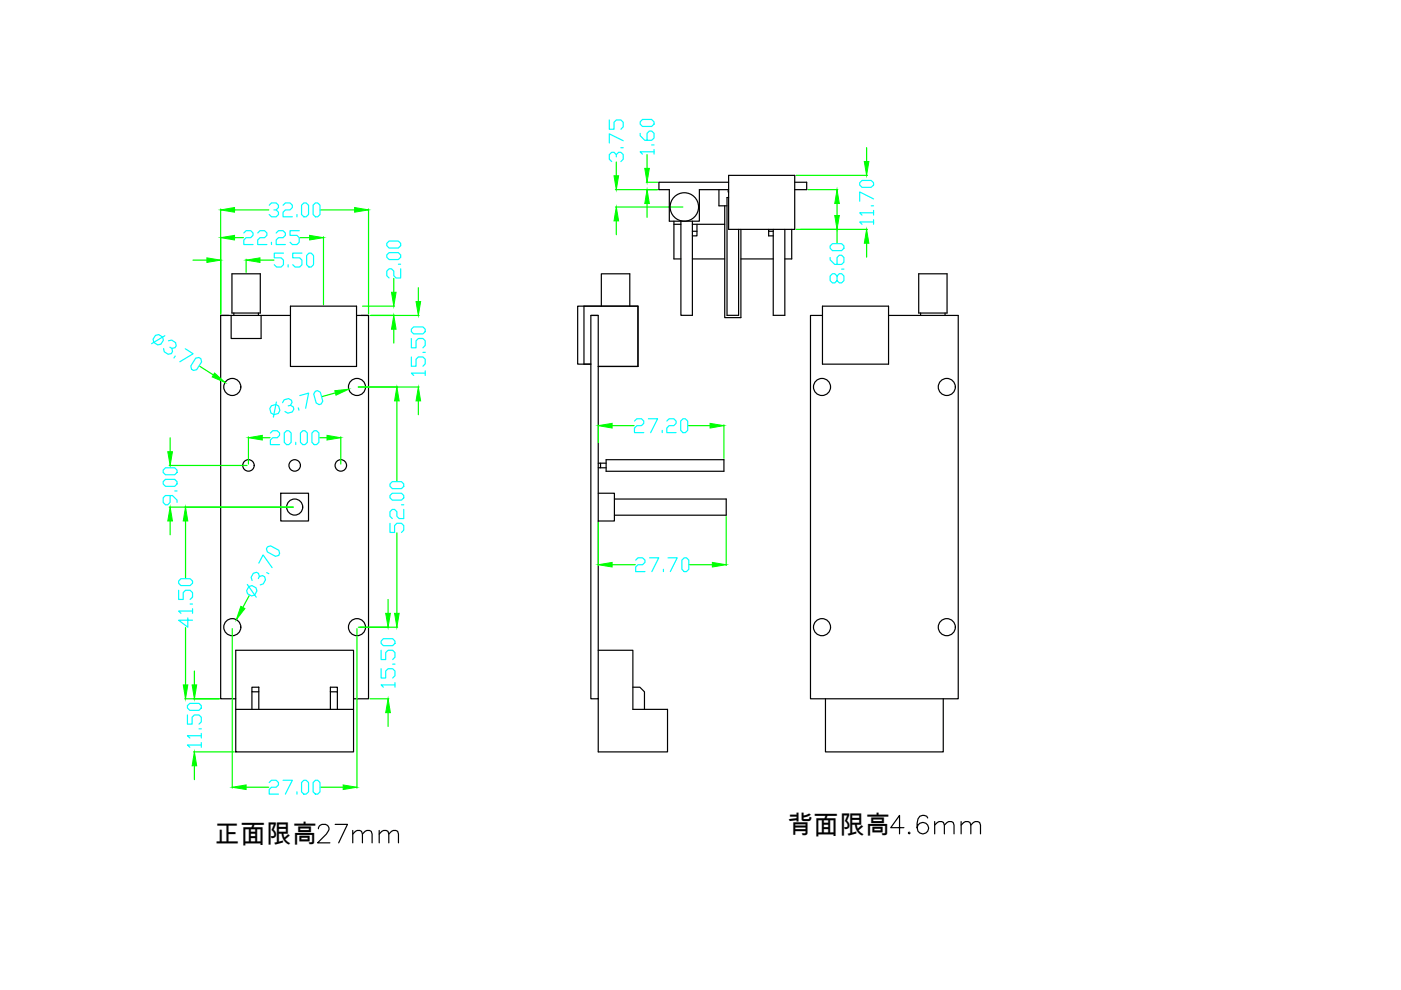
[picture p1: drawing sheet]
<svg xmlns="http://www.w3.org/2000/svg" width="297mm" height="210mm" viewBox="0 0 297 210" stroke-linecap="round" stroke-linejoin="round" font-family="sans-serif">
<!-- layer: 1 -->
<g fill="none" stroke="#000" stroke-width=".25">
<path d="M154.5 38.6h-14.8v1.6h2.2v6.7h6.4v-6.7h6.2M154.5 37.2h14v11.4h-14zM168.5 38.6h2.5v1.6h-2.5M49.2 58.1h6v8.3h-6zM142.9 46.9v8h1.5M142.9 47.6h1.5M144.4 46.9v20h2.4v-20M146.8 54.9h6.9M146.8 47.6h6.9M146.8 49h1M147.8 47.6v2.4h-1M152.4 40.2v3.4h1.7"/>
<path d="M153.7 43.6v23.7h3.4v-18.7M154.4 40.2l.1 .5M154.5 41.9h-.4v25h2.5v-18.3M157.1 54.9h6.8M163 48.6v.4h.9M163 49v1h.9M163.9 48.6v18.3h2.5v-18.3M167.9 48.6v6.3h-1.5M194.8 58.1h6v8.3h-6zM49 66.9h-2.2v81.3h3.2M49 66.9v4.9h6.4v-4.9M49 66.9h12.6"/>
<path d="M49.6 66.4v.5M54.8 66.4v.5M61.6 64.9h14v12.8h-14zM75.6 66.9h2.5v81.3h-3.1M122.5 64.9h12.8v12.8h-8.5h8.5v-12.8h-11.5v12.3h1.5h-2.8zM125.3 66.9h1.5v81.3h-1.5zM125.3 66.9h1.5M127.5 64.9v-6.8h6v6.8M174.4 66.9h-2.6v81.3h31.4v-81.3h-14.8M174.4 64.9h14v12.3h-14zM195.2 66.4v.5M200.4 66.4v.5"/>
<path d="M126.8 98.2h.5v1h-.5M127.3 98.2h1.2M127.3 99.2h1.2M128.5 97.5h25v2.4h-25zM59.5 104.6h5.9v5.9h-5.9zM126.8 104.6h3.5v5.9h-3.5M130.3 105.8h23.7v3.4h-23.7M126.8 137.9h7.4v12.5h7.3v9h-14.7v-11.2M50 150.4v-12.5h25v12.5M50 150.4h25v9h-25zM53.4 145.7h1.5v1h-1.5zM53.4 146.7v3.7"/>
<path d="M54.9 146.7v3.7M70 146.7h1.5v3.7M71.5 146.7v-1h-1.5v4.7M134.2 145.7h1.5l.9 1v3.7M175 148.2v11.2h25v-11.2"/>
<circle cx="145.1" cy="43.9" r="3"/>
<circle cx="49.3" cy="82" r="1.81"/>
<circle cx="52.7" cy="98.7" r="1.22"/>
<circle cx="62.5" cy="98.7" r="1.22"/>
<circle cx="72.3" cy="98.7" r="1.22"/>
<circle cx="75.7" cy="82" r="1.81"/>
<circle cx="174.3" cy="82" r="1.81"/>
<circle cx="200.7" cy="82" r="1.81"/>
<circle cx="62.5" cy="107.5" r="1.7"/>
<circle cx="49.3" cy="133" r="1.81"/>
<circle cx="75.7" cy="133" r="1.81"/>
<circle cx="174.3" cy="133" r="1.81"/>
<circle cx="200.7" cy="133" r="1.81"/>
</g>
<!-- layer: 0 -->
<g fill="none" stroke="#0f0" stroke-width=".25">
<path d="M137 38.6h2.4M168.8 37.2h15.1M183.7 31.3v2.9M40.9 55.2h3M46.8 44.3v22.3M49.7 44.5h7.3M52.2 55v2.8M67.9 44.5h7.3M68.6 50.2v14.4M78.1 44.3v22.3M130.5 43.9h14.3M130.5 40.2h8.9"/>
<path d="M130.7 46.8v3M137.2 43.2v2.9M168.8 48.6h15.1M171.3 40.2h6.3M177.5 43.2v2.5M183.7 51.6v2.9M42.3 77.6l2.9 1.9M76.9 64.9h6.8M78.4 66.9h10.5M83.5 69.8v2.9M88.7 61v2.9M35.9 98.7h16.5"/>
<path d="M36.1 92.8v3M52.7 92.6v5.8M71.1 83.3l-2.8 .8M72.2 92.6v5.8M76 82.1h12.9M84.1 85v17M88.7 85v2.9M126.8 90.1v3.7M129.8 90.2h4.6M145.9 90.2h4.6M153.5 90.1v7.1M35.9 107.5h26.3"/>
<path d="M36.1 110.5v2.9M39.3 110.5v12.1M84.1 113v17M126.8 110.7v9.2M129.8 119.7h4.9M146.1 119.7h4.9M154 109.5v10.4M39.3 133.1v12.1M49.2 133.3v33.8M52.9 126.2l-1.4 2.6M75.7 133.3v33.8M76 133h8.3"/>
<path d="M82.3 127.1v2.9M39.2 148.2h7.3M41 159.4h8.7M41.2 142.3v2.9M82.3 151.1v2.9M41.2 162.4v2.9M52.2 166.9h4.8M67.9 166.9h4.9"/>
</g>
<g fill="#0f0" stroke="#0f0" stroke-width=".21">
<path d="M46.8 44.5l2.9-.5v1z"/>
<path d="M75.2 44l2.9 .5-2.9 .5z"/>
<path d="M83.7 130h.9l-.5 3z"/>
<path d="M84.1 82.1l.5 2.9h-.9z"/>
<path d="M81.8 130h1l-.5 3z"/>
<path d="M82.3 148.2l.5 2.9h-1z"/>
<path d="M88.7 82.1l.5 2.9h-1z"/>
<path d="M88.2 63.9h1l-.5 3z"/>
<path d="M38.8 145.2h1l-.5 3z"/>
<path d="M35.6 95.8h1l-.5 2.9z"/>
<path d="M49.2 166.9l3-.5v1z"/>
<path d="M72.8 166.4l2.9 .5-2.9 .5z"/>
<path d="M40.7 145.2h1l-.5 3z"/>
<path d="M41.2 159.4l.5 3h-1z"/>
<path d="M52.7 92.8l2.9-.5v1z"/>
<path d="M69.3 92.3l2.9 .5-2.9 .5z"/>
<path d="M46.8 50.4l2.9-.5v1z"/>
<path d="M65.6 49.9l3 .5-3 .5z"/>
<path d="M43.9 54.7l2.9 .5-2.9 .4z"/>
<path d="M52.2 55.2l2.9-.5v.9z"/>
<path d="M83.5 66.9l.5 2.9h-1z"/>
<path d="M83 62h1l-.5 2.9z"/>
<path d="M45.5 79.1l2.2 2-2.7-1.2z"/>
<path d="M126.8 119.7l3-.5v1z"/>
<path d="M151 119.2l3 .5-3 .5z"/>
<path d="M126.8 90.2l3-.4v1z"/>
<path d="M150.5 89.8l3 .4-3 .6z"/>
<path d="M71 82.8l2.9-.3-2.7 1.3z"/>
<path d="M51.1 128.6l.8 .4-1.8 2.4z"/>
<path d="M130.7 43.9l.5 2.9h-1z"/>
<path d="M130.2 37.3h1l-.5 2.9z"/>
<path d="M137.2 40.2l.5 3h-1z"/>
<path d="M136.7 35.7h1l-.5 2.9z"/>
<path d="M177.5 40.2l.5 3h-1z"/>
<path d="M177 45.7h1l-.5 2.9z"/>
<path d="M183.7 48.6l.5 3h-1z"/>
<path d="M183.2 34.2h1l-.5 3z"/>
</g>
<g fill="none" stroke="#0ff" stroke-width=".25">
<path d="M182.3 38.7l.5-.4h1.9l.5 .4v.5l-.5 .5h-1.9l-.5-.5zM184.7 43.6h.5M185.2 47.1h-2.9l.5 .5M185.2 45.1h-2.9l.5 .5M185.2 42.2l-2.9-1.5v2M185.2 44.6v1M185.2 46.6v1M33 71.1l.7-.2 .8 .6 .1 .7-.5 .8-.7 .1-.8-.5-.1-.7zM35 71.2l-2.9 1.7M35.7 72.3l.7-.2 .8 .5 .2 .7-.3 .4-.7 .2-.4-.3M36.4 73.9l.2 .6-.3 .5-.6 .1-.9-.5-.1-.7M37.2 75.5l-.3 .4"/>
<path d="M39.3 73.9l1.6 1.1-2.8 1.7M41.5 75.9l.7-.1 .4 .3 .1 .6-1 1.7-.7 .1-.4-.2-.1-.7zM57.5 86l1-.2 .6 .3 .2 1-.3 .6-.9 .2-.6-.3-.3-1zM58.6 85.2l-.6 3.2M59.9 85.4l.3-.6 1-.3 .6 .4 .1 .4-.3 .6-.5 .2M61.6 85.9l.6 .4 .1 .5-.3 .5-1 .3-.6-.3M63.3 86.5l.1 .5M63.5 83.9l1.9-.6-.6 3.3M66.9 83l.4-.2 .6 .4 .5 1.9-.3 .6-.5 .1-.6-.4-.5-1.8zM54.9 119.4l.9-1.7 1.9 2.6M56.7 115.9l.7-.2 1.7 1 .2 .6-.2 .5-.7 .2-1.7-1-.2-.6zM52.4 123.9l1.9 2.7"/>
<path d="M52.8 124.4l.6-.2 .9 .4 .2 .7-.5 .8-.7 .3-.8-.5-.2-.7zM54.8 122.7l.2-.5-.2-.6-.4-.3-.7 .3-.5 .8 .3 .7M55 122.2l.7-.2 .4 .3 .2 .6-.5 .9-.6 .2M56.6 121.4l.4 .2"/>
</g>
<g font-size="7.5">
<text x="66" y="179.9">27mm</text>
<text x="187.7" y="178.2">4.6mm</text>
</g>
<g font-size="6.6" fill="#0ff">
<text x="139.7" y="33.9" transform="rotate(-90 139.7 33.9)">1.60</text>
<text x="55.7" y="47.3">32.00</text>
<text x="179.9" y="61.4" transform="rotate(-90 179.9 61.4)">8.60</text>
<text x="56.1" y="95.6">20.00</text>
<text x="133.3" y="93.1">27.20</text>
<text x="55.7" y="169.7">27.00</text>
</g>
<g font-size="6.2" fill="#0ff">
<text x="133" y="35.6" transform="rotate(-90 133 35.6)">3.75</text>
<text x="50.4" y="52.9">22.25</text>
<text x="56.8" y="57.9">5.50</text>
<text x="85.7" y="60.3" transform="rotate(-90 85.7 60.3)">2.00</text>
<text x="91" y="80.8" transform="rotate(-90 91 80.8)">15.50</text>
<text x="38.5" y="108.3" transform="rotate(-90 38.5 108.3)">9.00</text>
<text x="86.4" y="114.3" transform="rotate(-90 86.4 114.3)">52.00</text>
<text x="133.7" y="122.4">27.70</text>
<text x="41.6" y="134.1" transform="rotate(-90 41.6 134.1)">41.50</text>
<text x="84.7" y="147.1" transform="rotate(-90 84.7 147.1)">15.50</text>
<text x="43.4" y="159.8" transform="rotate(-90 43.4 159.8)">11.50</text>
</g>
<g font-size="5.5">
<text x="45.4" y="178.7">正面限高</text>
<text x="166.9" y="176.8">背面限高</text>
</g>
</svg>
